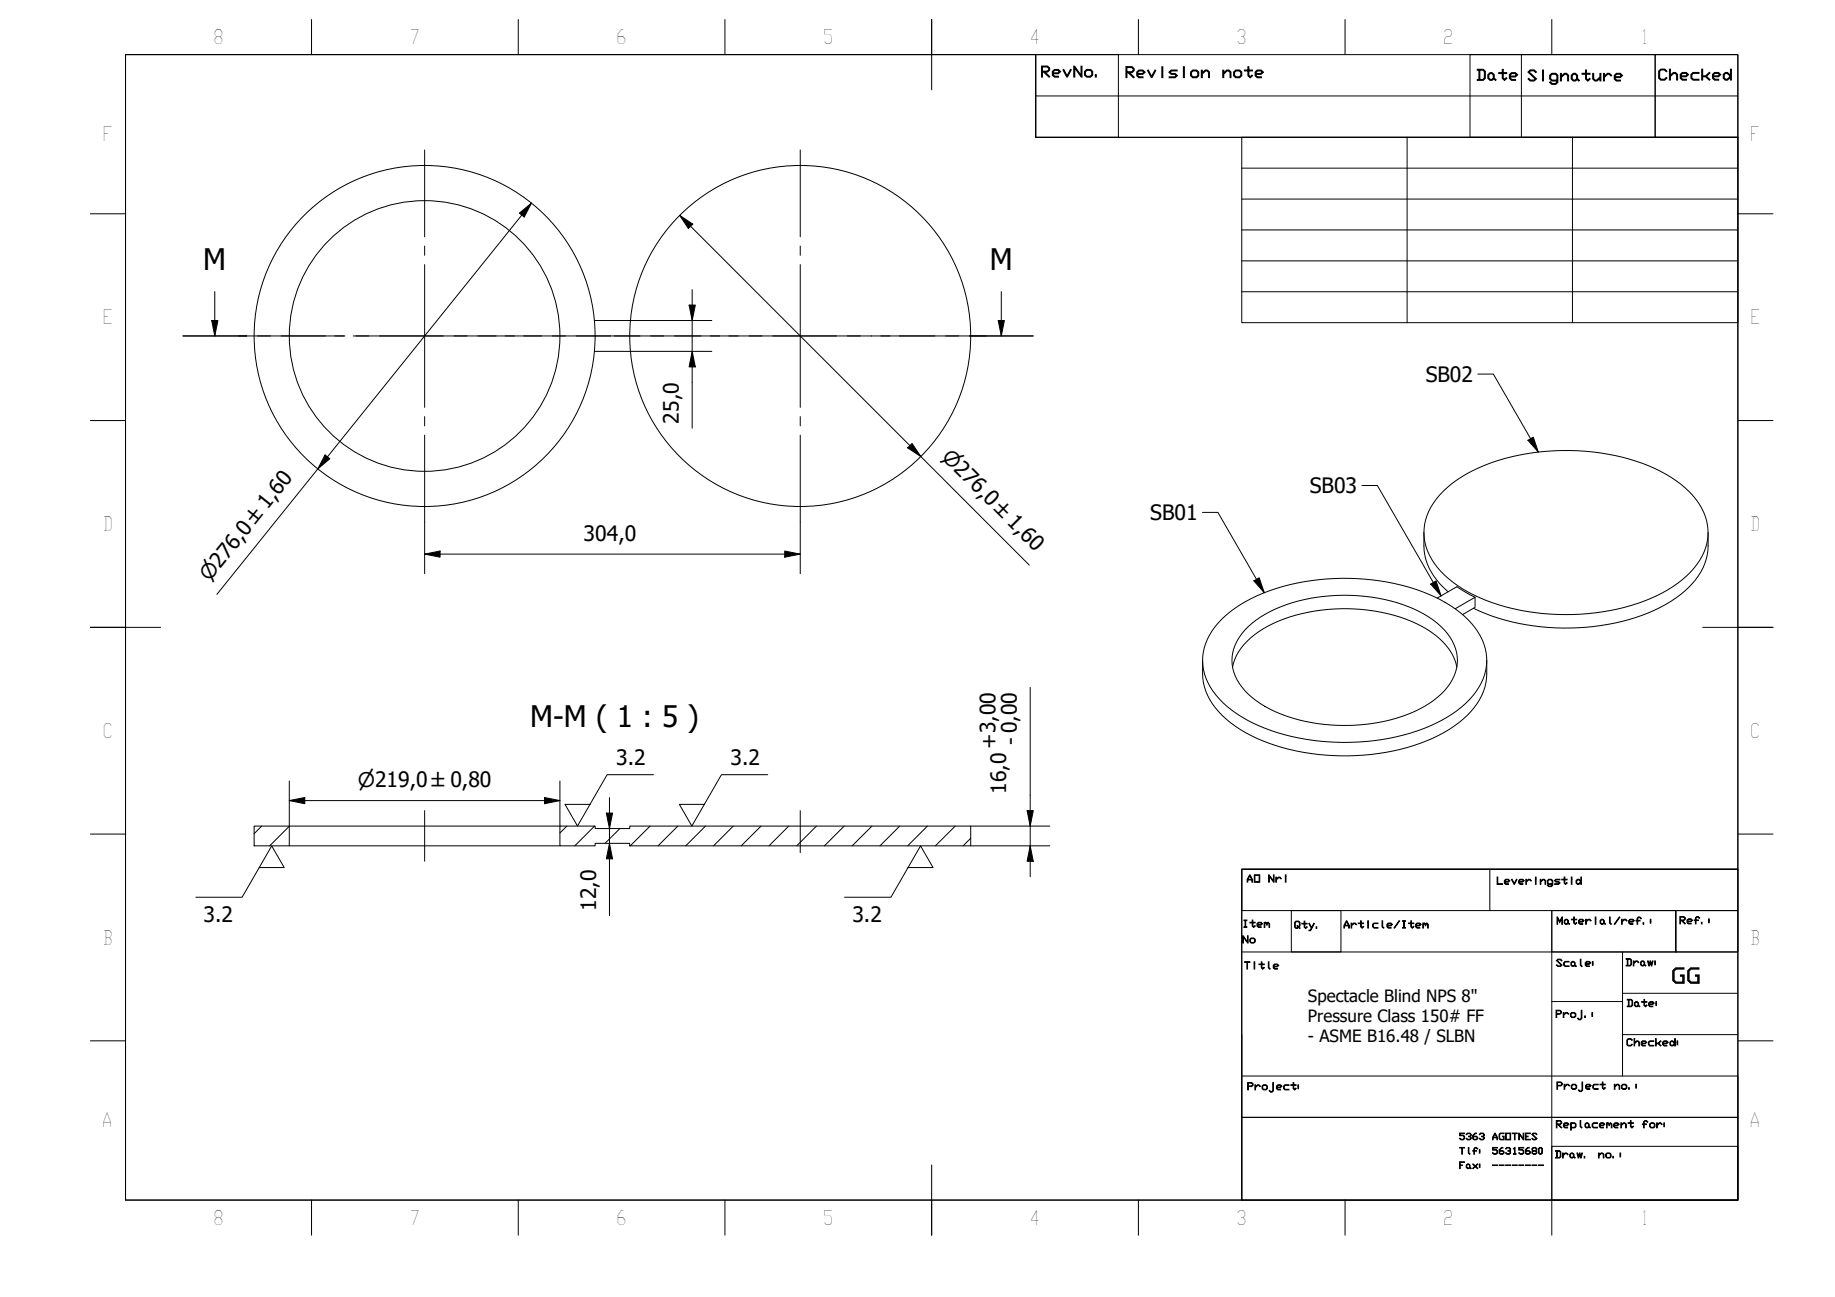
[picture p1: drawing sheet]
<svg xmlns="http://www.w3.org/2000/svg" width="297mm" height="210mm" viewBox="0 0 297 210" stroke-linecap="round" stroke-linejoin="round" font-family="sans-serif">
<!-- layer: Hatch (ISO) -->
<g fill="none" stroke="#000" stroke-width=".16">
<path d="M42.4 133.7l-1.3 1.2M46.8 133.7l-3.1 3.2M91.8 133.7l-1.2 1.1M96.2 133.7l-3.2 3.2M100.3 134.1l-2.4 2.4M105.2 133.7l-3.2 3.2M109.7 133.7l-3.2 3.2M114.2 133.7l-3.2 3.2M118.7 133.7l-3.2 3.2M123.2 133.7l-3.2 3.2M127.7 133.7l-3.2 3.2M132.2 133.7l-3.2 3.2"/>
<path d="M136.7 133.7l-3.2 3.2M141.1 133.7l-3.2 3.2M145.6 133.7l-3.2 3.2M150.1 133.7l-3.2 3.2M154.6 133.7l-3.2 3.2M157.1 135.7l-1.2 1.2"/>
</g>
<!-- layer: Visible (ISO) -->
<g fill="none" stroke="#000" stroke-width=".16">
<path d="M96.2 56.9h5.8M96.2 51.9h5.8M233.7 79.5a25.1 25.1 0 0 1 13.3-6 36.3 36.3 0 0 1 21.9 2.8 13.9 13.9 0 0 1 7.2 7.3 8.6 8.6 0 0 1-2.5 9 24.3 24.3 0 0 1-13 6.2 36.2 36.2 0 0 1-22.9-3 13.3 13.3 0 0 1-6.9-7.4 8.6 8.6 0 0 1 2.3-8.3zM230.5 86.2a10.2 10.2 0 0 0 1.2 6.4l1.4 2 1.3 1.2M235.6 98.5l3.2-1.8v1.6l-2.1 1.2M238.8 96.7l-3-1.7-3.2 1.8M276.5 86.2a10.4 10.4 0 0 1-1.2 6.3 17 17 0 0 1-8.5 6.7 36.9 36.9 0 0 1-28.3-.8M194.7 106.9a10.1 10.1 0 0 0 1.1 6.3 17 17 0 0 0 8.6 6.7 36.9 36.9 0 0 0 28.4-.9 14.2 14.2 0 0 0 7.3-7.1 10.6 10.6 0 0 0 .6-5M197.8 100.2a25.2 25.2 0 0 1 13.3-6.1 36.5 36.5 0 0 1 21.9 2.9 14 14 0 0 1 7.2 7.3 8.6 8.6 0 0 1-2.4 9 24.4 24.4 0 0 1-13 6.2 36.2 36.2 0 0 1-23-3 13.5 13.5 0 0 1-6.8-7.4 8.8 8.8 0 0 1 2.8-8.9zM199.5 108a9.5 9.5 0 0 1 5-6.2 28.1 28.1 0 0 1 19.1-2.7 18.8 18.8 0 0 1 10.4 5.2l.5 .6a7.2 7.2 0 0 1 1.3 3.1M202 101.4a21.9 21.9 0 0 1 13.5-5 26.6 26.6 0 0 1 15.8 3.5 9.1 9.1 0 0 1 4.6 6.3 8 8 0 0 1-3.9 7.2 25.7 25.7 0 0 1-16.5 3.9 22.8 22.8 0 0 1-12.9-4.4 7.3 7.3 0 0 1-2.9-7.9l.9-1.9zM41.1 133.7h5.7v3.2h-5.7z"/>
<path d="M46.8 136.9h43.8M46.8 133.7h43.8M90.6 133.7h5.7v.4h5.6v-.4h55.2v3.2h-55.2v-.4h-5.6v.4h-5.7z"/>
<circle cx="68.7" cy="54.4" r="27.6"/>
<circle cx="68.7" cy="54.4" r="21.9"/>
<circle cx="129.5" cy="54.4" r="27.6"/>
</g>
<!-- layer: Section Line (ISO) -->
<g fill="none" stroke="#000" stroke-width=".16">
<path d="M29.6 54.4h10.3M34.3 51.9h1l-.5 2.5zM34.8 47.2v7.2M41.7 54.4h2.1M45.5 54.4h10.3M57.6 54.4h2.1M61.4 54.4h10.4M73.5 54.4h2.1M77.4 54.4h10.3M89.4 54.4h2.1M93.3 54.4h10.3M105.3 54.4h2.1"/>
<path d="M109.2 54.4h10.3M121.3 54.4h2M125.1 54.4h10.3M137.2 54.4h2.1M141 54.4h10.3M153.1 54.4h2.1M156.9 54.4h10.3M161.6 51.9h1l-.5 2.5zM162.1 47.2v7.2"/>
</g>
<path d="M34.3 51.9h1l-.5 2.5zM161.6 51.9h1l-.5 2.5z" fill="#000"/>
<!-- layer: BOXES -->
<g fill="none" stroke="#000" stroke-width=".16">
<path d="M167.7 8.8v6.7h113.6M167.7 15.5v6.7h113.6M167.7 8.8h13.3v13.4h-13.3zM238 8.8h29.9v13.4h-29.9zM246.3 8.8v13.4M267.9 8.8h13.4v13.4h-13.4zM201 140.7h80.3h-80.3v6.7h80.3v-6.7v53.5h-80.3zM201 154.1h80.3M209 147.4h8.1v6.7h-8.1zM241.2 140.7v6.7M251.2 147.4h20.1v6.7v-6.7h10v6.7h-30.1zM251.2 147.4v46.8v-8.7h30.1v8.7"/>
<path d="M262.6 154.1v8h-11.4M201 174.1h80.3v6.7h-80.3v13.4M201 167.4v13.4h80.3v13.4M262.6 162.1v12M262.6 160.8h18.7M262.6 167.4h18.7M201 194.2h80.3"/>
</g>
<!-- layer: BORDER -->
<g fill="none" stroke="#000" stroke-width=".16">
<path d="M20.3 8.8h261v185.4h-261zM50.4 3.2v5.6M83.9 3.2v5.6M117.3 3.2v5.6M150.8 3.1v11.4M184.3 3.2v5.6M217.7 3.2v5.6M251.2 3.2v5.6M14.6 34.6h5.7M281.3 34.6h5.7M14.6 68.1h5.7M281.3 68.1h5.7"/>
<path d="M14.6 101.5h11.4M275.6 101.5h11.4M14.6 135h5.7M281.3 135h5.7M14.6 168.4h5.7M281.3 168.4h5.7M50.4 194.2v5.7M83.9 194.2v5.7M117.3 194.2v5.7M150.8 188.5v11.4M184.3 194.2v5.7M217.7 194.2v5.7"/>
<path d="M251.2 194.2v5.7"/>
</g>
<!-- layer: 0 -->
<path d="M20.3 8.8h147.4v13.4h113.6v118.5h-80.3v53.5h-180.7zM201 22.2h80.3v30h-80.3zM201 27.2h80.3M201 32.2h80.3M201 37.2h80.3M227.8 22.2v30M254.5 22.2v30M201 42.2h80.3M201 47.2h80.3" fill="none" stroke="#000" stroke-width=".16"/>
<!-- layer: Center Mark (ISO) -->
<g fill="none" stroke="#000" stroke-width=".16">
<path d="M68.7 24.3v14M68.7 39.8v1.5M129.5 24.3v14M129.5 39.8v1.5M38.6 54.4h14.1M54.2 54.4h1.5M57.2 54.4h23.1M68.7 42.8v23.1M81.8 54.4h1.5M84.8 54.4h14M99.4 54.4h14.1M115 54.4h1.5"/>
<path d="M118 54.4h23.1M129.5 42.8v23.1M142.6 54.4h1.5M145.6 54.4h14M68.7 67.4v1.5M68.7 70.4v14.1M129.5 67.4v1.5M129.5 70.4v14.1"/>
</g>
<!-- layer: Dimension (ISO) -->
<g fill="none" stroke="#000" stroke-width=".16">
<path d="M84.1 34.5l1.9-1.6-1.1 2.2zM86 32.9l-50.9 63.3M110 34.9l2.1 1.4-.7 .7zM110 34.9l56.6 56.6M102 56.9h13.2M102 51.9h13.2M111.5 49.4h1.1l-.6 2.5zM112 56.9l.6 2.5h-1.1zM112 46.9v22.4M52.6 73.6l.8 .6-2 1.7zM147.6 71.8l1.5 2.1-2.2-1.4zM68.7 89.7l2.5-.5v1z"/>
<path d="M68.7 89.7h60.8M68.7 84.5v8.4M127 89.2l2.5 .5-2.5 .5zM129.5 84.5v8.4M166.8 111.3v30.6M46.8 129.6l2.5-.5v1zM46.8 129.6h43.8M46.8 126.4v7.3M88.1 129.1l2.5 .5-2.5 .5zM90.6 126.4v7.3M98.1 131.6h1.1l-.5 2.5zM98.7 136.5l.5 2.5h-1.1z"/>
<path d="M98.7 129.1v19.1M157.1 133.7h12.8M157.1 136.9h12.8M166.3 131.2h1l-.5 2.5zM166.8 136.9l.5 2.5h-1z"/>
</g>
<g fill="#000">
<path d="M84.1 34.5l1.9-1.6-1.1 2.2zM110 34.9l2.1 1.4-.7 .7zM111.5 49.4h1.1l-.6 2.5zM112 56.9l.6 2.5h-1.1zM52.6 73.6l.8 .6-2 1.7zM147.6 71.8l1.5 2.1-2.2-1.4zM68.7 89.7l2.5-.5v1zM127 89.2l2.5 .5-2.5 .5zM46.8 129.6l2.5-.5v1zM88.1 129.1l2.5 .5-2.5 .5zM98.1 131.6h1.1l-.5 2.5zM98.7 136.5l.5 2.5h-1.1z"/>
<path d="M166.3 131.2h1l-.5 2.5zM166.8 136.9l.5 2.5h-1z"/>
</g>
<!-- layer: Centerline (ISO) -->
<path d="M68.7 131.2v8.2M129.5 131.2v6.8" fill="none" stroke="#000" stroke-width=".16"/>
<!-- layer: Symbol (ISO) -->
<path d="M220.5 78.6h2.5l10.3 17.8M239.2 60.5h2.5l7.3 12.7M247.3 71.3l.9-.5 .8 2.4zM194.6 82.9h2.5l7.5 13M203 94l.8-.5 .8 2.4zM231.6 94.5l.9-.5 .8 2.4zM105.8 125.4h-7.5l-4.8 8.3-2-3.5h4M124.3 125.4h-7.5l-4.8 8.3-2-3.5h4M42 140.4h4l-2-3.5-4.8 8.3h-7.5M147 140.4h4l-2-3.5-4.8 8.3h-7.5" fill="none" stroke="#000" stroke-width=".16"/>
<path d="M247.3 71.3l.9-.5 .8 2.4zM203 94l.8-.5 .8 2.4zM231.6 94.5l.9-.5 .8 2.4z" fill="#000"/>
<g font-size="4.8">
<text x="32.9" y="43.7">M</text>
<text x="160.2" y="43.7">M</text>
<text x="85.8" y="117.7">M-M ( 1 : 5 )</text>
</g>
<g font-size="3.4">
<text x="230.8" y="61.8">SB02</text>
<text x="109.9" y="68.5" transform="rotate(-90 109.9 68.5)">25,0</text>
<text x="212" y="79.8">SB03</text>
<text x="94.5" y="87.5">304,0</text>
<text x="186.2" y="84.2">SB01</text>
<text x="99.7" y="123.9">3.2</text>
<text x="118.2" y="123.9">3.2</text>
<text x="161.3" y="121.2" transform="rotate(-90 161.3 121.2)">+3,00</text>
<text x="164.7" y="120.6" transform="rotate(-90 164.7 120.6)">- 0,00</text>
<text x="162.9" y="128.5" transform="rotate(-90 162.9 128.5)">16,0</text>
<text x="32.9" y="149.2">3.2</text>
<text x="96.5" y="147.4" transform="rotate(-90 96.5 147.4)">12,0</text>
<text x="138" y="149.2">3.2</text>
<text x="270.5" y="159.1">GG</text>
</g>
<g font-size="3.3">
<text x="152.3" y="74.1" transform="rotate(45 152.3 74.1)">⌀276,0 ±1,60</text>
<text x="33.9" y="94.3" transform="rotate(-51 33.9 94.3)">⌀276,0 ±1,60</text>
<text x="57.9" y="127.4">⌀219,0 ±0,80</text>
</g>
<g font-size="3.2">
<text x="34.5" y="7.1">8</text>
<text x="66.3" y="7.1">7</text>
<text x="99.7" y="7.1">6</text>
<text x="133.2" y="7.1">5</text>
<text x="166.6" y="7.2">4</text>
<text x="200.1" y="7.1">3</text>
<text x="233.6" y="7.1">2</text>
<text x="265.6" y="7.1">1</text>
<text x="16.6" y="22.9">F</text>
<text x="283.3" y="22.9">F</text>
<text x="16.6" y="52.5">E</text>
<text x="283.3" y="52.5">E</text>
<text x="16.6" y="85.9">D</text>
<text x="283.3" y="85.9">D</text>
<text x="16.6" y="119.4">C</text>
<text x="283.3" y="119.4">C</text>
<text x="16.6" y="152.9">B</text>
<text x="283.3" y="152.9">B</text>
<text x="16.5" y="182.4">A</text>
<text x="283.2" y="182.4">A</text>
<text x="34.5" y="198.2">8</text>
<text x="66.3" y="198.2">7</text>
<text x="99.7" y="198.2">6</text>
<text x="133.2" y="198.2">5</text>
<text x="166.6" y="198.3">4</text>
<text x="200.1" y="198.2">3</text>
<text x="233.6" y="198.2">2</text>
<text x="265.6" y="198.2">1</text>
</g>
<g font-size="2.7">
<text x="211.7" y="162.1">Spectacle Blind NPS 8&quot;</text>
<text x="211.7" y="165.4">Pressure Class 150# FF</text>
<text x="211.7" y="168.7">- ASME B16.48 / SLBN</text>
</g>
<g font-size="2.4">
<text x="168.4" y="12.4">RevNo.</text>
<text x="182" y="12.5">Revision</text>
<text x="197.7" y="12.5">note</text>
<text x="238.9" y="13">Date</text>
<text x="247.1" y="13.1">Signature</text>
<text x="268.3" y="12.9">Checked</text>
</g>
<g font-size="1.6">
<text x="201.7" y="142.8">AO</text>
<text x="205.2" y="142.8">Nri</text>
<text x="242.2" y="143.1">Leveringstid</text>
<text x="251.9" y="149.6">Material/ref.:</text>
<text x="271.8" y="149.5">Ref.:</text>
<text x="201" y="150.1">Item</text>
<text x="201" y="152.6">No</text>
<text x="209.4" y="150.2">Qty.</text>
<text x="217.4" y="150.2">Article/Item</text>
<text x="201.3" y="156.8">Title</text>
<text x="251.8" y="156.4">Scale:</text>
<text x="263.1" y="156.3">Draw:</text>
<text x="251.7" y="164.7">Proj.:</text>
<text x="263.2" y="162.9">Date:</text>
<text x="263.2" y="169.3">Checked:</text>
<text x="201.8" y="176.4">Project:</text>
<text x="251.9" y="176.3">Project</text>
<text x="261.2" y="176.3">no.:</text>
<text x="251.8" y="182.5">Replacement</text>
<text x="265.7" y="182.5">for:</text>
<text x="251.6" y="187.4">Draw.</text>
<text x="258.6" y="187.4">no.:</text>
</g>
<g font-size="1.5">
<text x="236.1" y="184.4">5363 AGOTNES</text>
<text x="236.1" y="186.8">Tlf: 56315680</text>
<text x="236.1" y="189.1">Fax: --------</text>
</g>
</svg>
